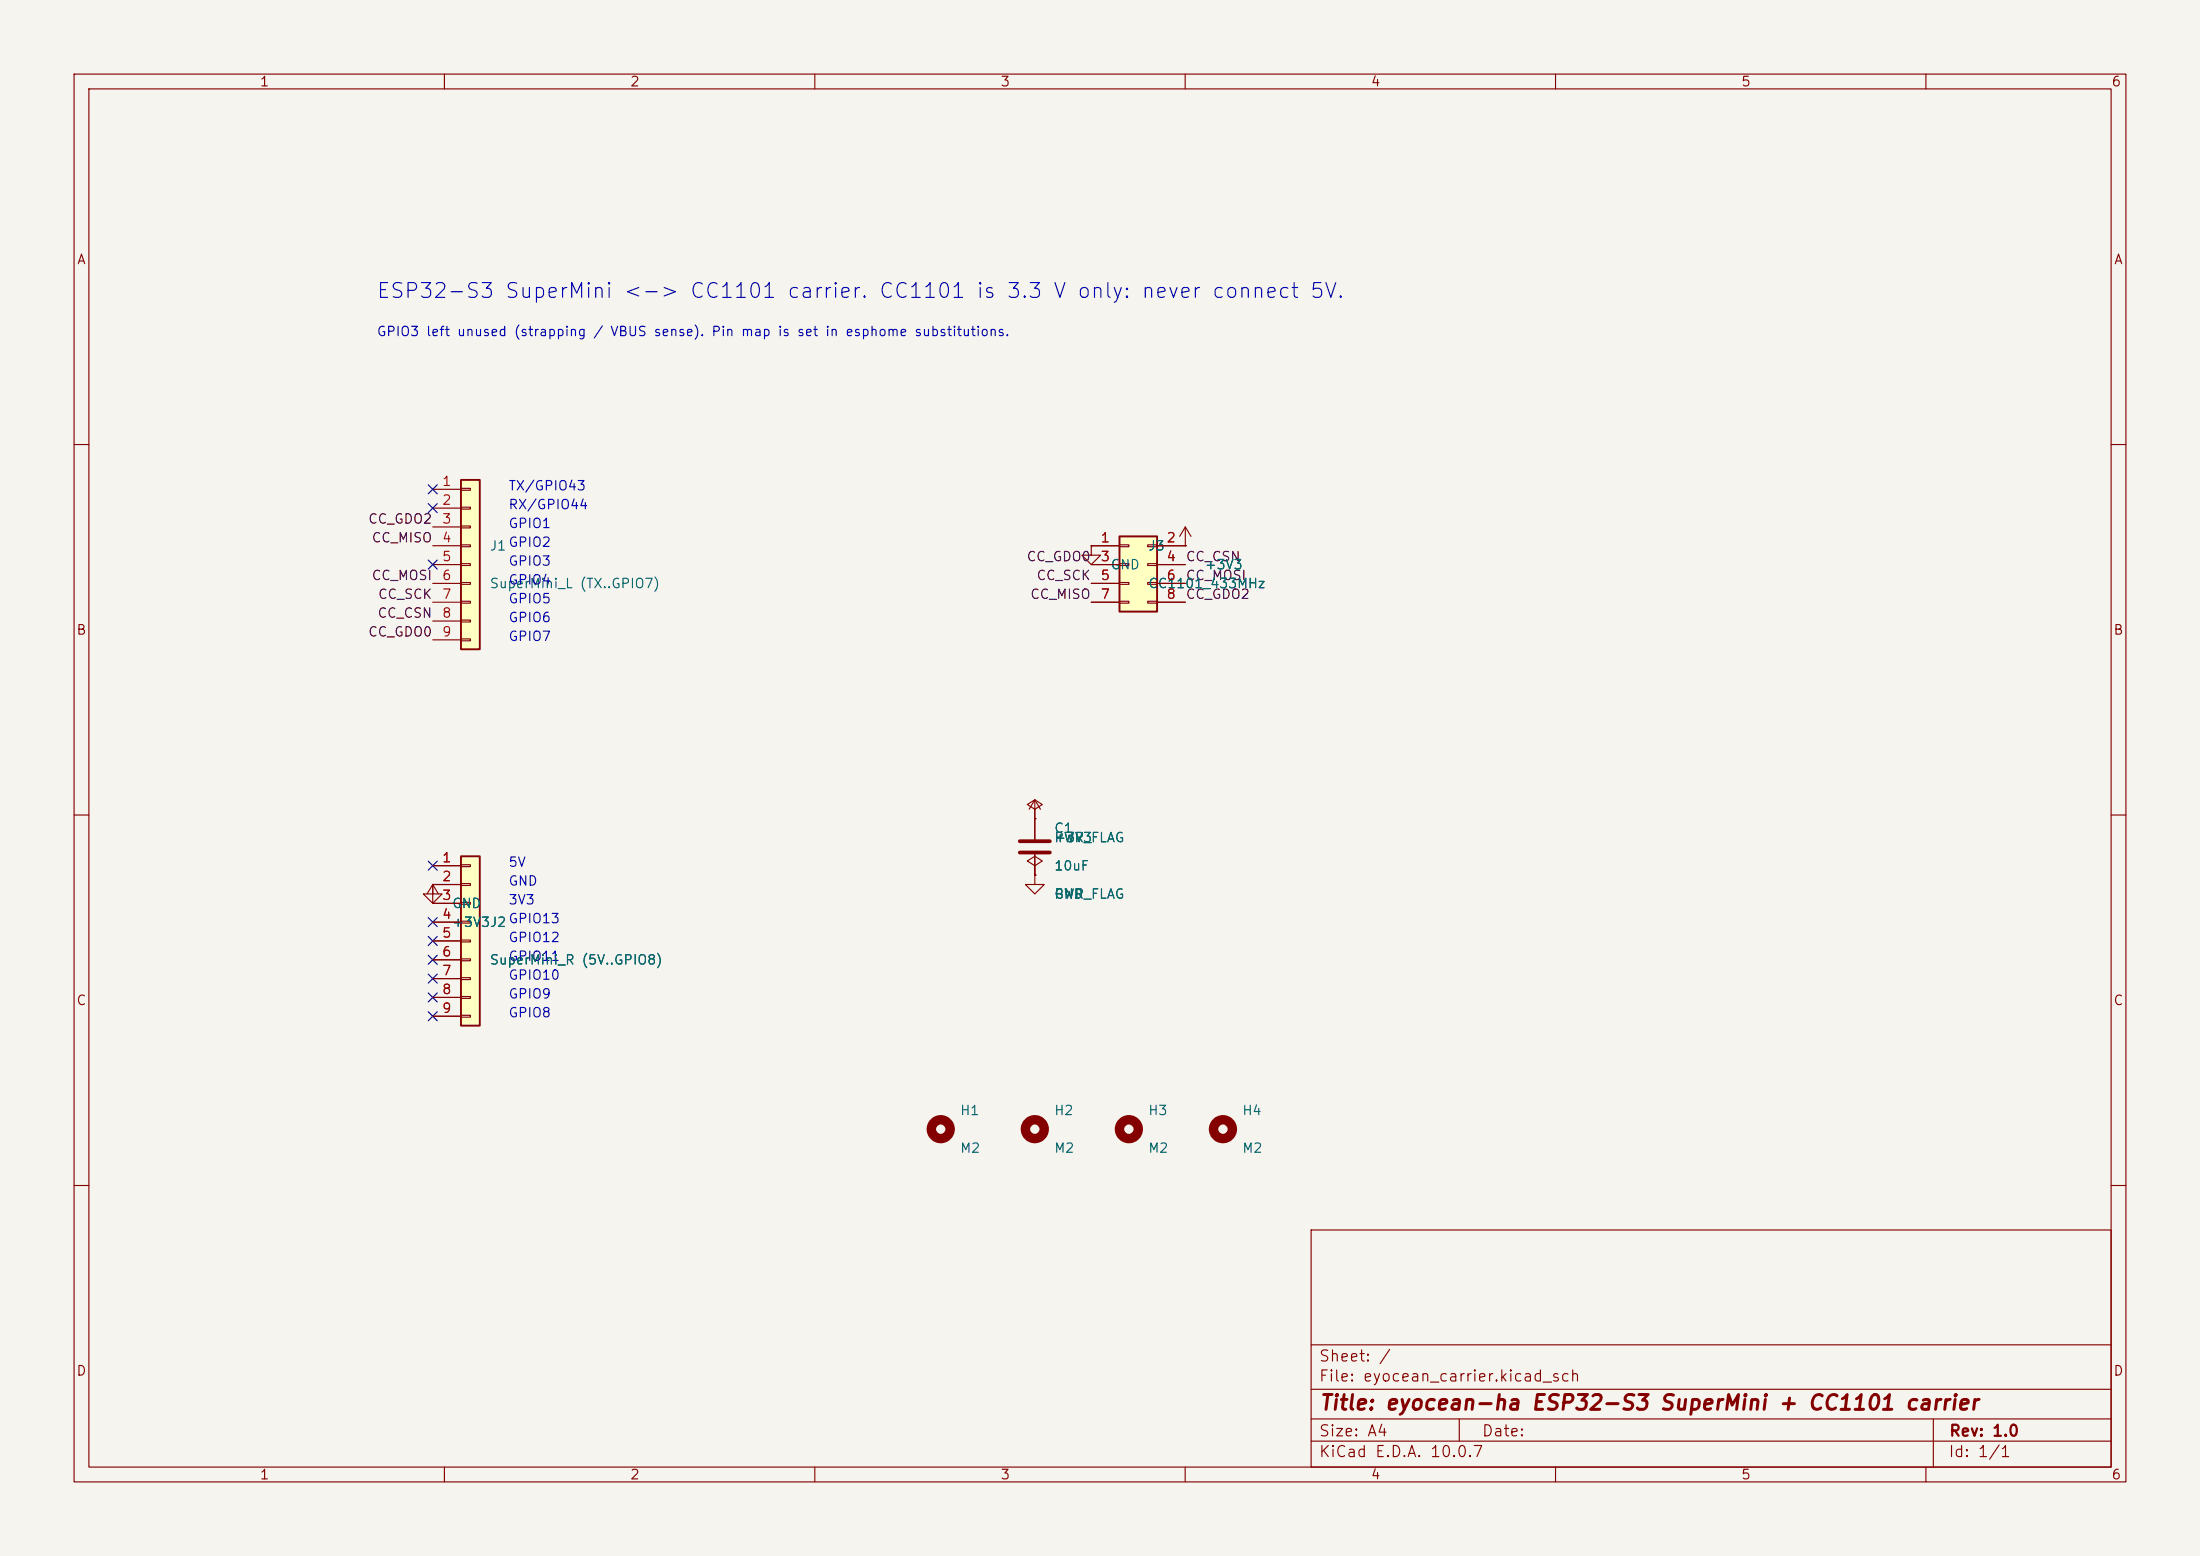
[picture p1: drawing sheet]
<svg xmlns="http://www.w3.org/2000/svg" width="297mm" height="210mm" viewBox="0 0 297 210" stroke-linecap="round" stroke-linejoin="round" font-family="sans-serif">
<path d="M0 0h297v210h-297z" fill="#f5f4ef" stroke="#f5f4ef" stroke-width=".14"/>
<g fill="none" stroke="#840000" stroke-width=".15">
<path d="M10 10h277v190h-277zM12 12h273v186h-273zM60 10v2M110 10v2M160 10v2M210 10v2M260 10v2M10 60h2M285 60h2M10 110h2M285 110h2M10 160h2"/>
<path d="M177 166h108v32h-108zM285 160h2M60 198v2M110 198v2M160 198v2M177 194.5h108M177 191.5h108M177 187.5h108M177 181.5h108M197 191.5v3M210 198v2M260 198v2"/>
<path d="M261 191.5v6.5"/>
</g>
<circle cx="165.1" cy="152.4" r="1.27" fill="none" stroke="#840000" stroke-width="1.3"/>
<path d="M62.2 115.6h2.6v22.8h-2.6z" fill="#ffffc2"/>
<path d="M62.2 115.6h2.6v22.8h-2.6z" fill="none" stroke="#840000" stroke-width=".25"/>
<g fill="none" stroke="#840000" stroke-width=".15">
<path d="M58.4 116.8h3.8M58.4 119.4h3.8M58.4 119.4l-.7 1.3M58.4 119.4l.8 1.3M58.4 119.4v2.5M62.2 116.7h1.3v.3h-1.3zM62.2 119.3h1.3v.2h-1.3zM58.4 121.9h.1M58.4 121.9h3.8M58.4 124.5h3.8M58.4 127h3.8M58.4 129.5h3.8"/>
<path d="M58.4 132.1h3.8M58.4 134.6h3.8M58.4 137.2h3.8M62.2 121.8h1.3v.2h-1.3zM62.2 124.3h1.3v.3h-1.3zM62.2 126.9h1.3v.2h-1.3zM62.2 129.4h1.3v.3h-1.3zM62.2 132h1.3v.2h-1.3zM62.2 134.5h1.3v.2h-1.3zM62.2 137h1.3v.3h-1.3z"/>
</g>
<path d="M62.2 64.8h2.6v22.8h-2.6z" fill="#ffffc2"/>
<path d="M62.2 64.8h2.6v22.8h-2.6z" fill="none" stroke="#840000" stroke-width=".25"/>
<g fill="none" stroke="#840000" stroke-width=".15">
<path d="M58.4 66h3.8M58.4 68.6h3.8M58.4 71.1h3.8M58.4 73.7h3.8M58.4 76.2h3.8M58.4 78.7h3.8M62.2 65.9h1.3v.3h-1.3zM62.2 68.5h1.3v.2h-1.3zM62.2 71h1.3v.2h-1.3zM62.2 73.5h1.3v.3h-1.3zM62.2 76.1h1.3v.2h-1.3zM62.2 78.6h1.3v.3h-1.3z"/>
<path d="M147.3 73.7v1.2h1.3l-1.3 1.3-1.3-1.3h1.3M147.3 73.7h.1M160 73.7h.1M160 71.1l-.7 1.3M160 71.1l.8 1.3M160 71.1v2.6M58.4 81.3h3.8M58.4 83.8h3.8M58.4 86.4h3.8M62.2 81.2h1.3v.2h-1.3zM62.2 83.7h1.3v.2h-1.3zM62.2 86.2h1.3v.3h-1.3z"/>
<path d="M58.4 119.4v1.3h1.3l-1.3 1.2-1.3-1.2h1.3M58.4 119.4h.1"/>
</g>
<path d="M151.1 72.4h5.1v10.2h-5.1z" fill="#ffffc2"/>
<path d="M151.1 72.4h5.1v10.2h-5.1z" fill="none" stroke="#840000" stroke-width=".25"/>
<g fill="none" stroke="#840000" stroke-width=".15">
<path d="M147.3 73.7h.1M147.3 73.7h3.8M147.3 76.2h3.8M147.3 78.7h3.8M151.1 73.5h1.3v.3h-1.3zM151.1 76.1h1.3v.2h-1.3zM151.1 78.6h1.3v.3h-1.3zM154.9 73.5h1.3v.3h-1.3zM154.9 76.1h1.3v.2h-1.3zM154.9 78.6h1.3v.3h-1.3zM156.2 73.7h3.8M156.2 76.2h3.8"/>
<path d="M156.2 78.7h3.8M160 73.7h.1M147.3 81.3h3.8M151.1 81.2h1.3v.2h-1.3zM154.9 81.2h1.3v.2h-1.3zM156.2 81.3h3.8M58.4 119.4h.1M58.4 116.8h3.8M58.4 119.4h3.8M139.7 110.5h.1M139.7 118.1v1.3h1.3l-1.3 1.3-1.3-1.3h1.3M139.7 118.1h.1"/>
<path d="M139.7 109.2l1-.6-1-.6-1 .6 1 .6v1.3M139.7 116.8l1-.6-1-.6-1 .6 1 .6v1.3M139.7 108v5.3M139.7 115.3v2.8M139.7 108l-.8 1.2M139.7 108l.8 1.2M58.4 121.9h.1M58.4 121.9h3.8M58.4 124.5h3.8M58.4 127h3.8M58.4 129.5h3.8M58.4 132.1h3.8"/>
<path d="M58.4 134.6h3.8M58.4 137.2h3.8"/>
</g>
<path d="M137.7 113.5h4M137.7 115.1h4" fill="none" stroke="#840000" stroke-width=".51"/>
<g fill="none" stroke="#840000" stroke-width="1.3">
<circle cx="127" cy="152.4" r="1.27"/>
<circle cx="139.7" cy="152.4" r="1.27"/>
<circle cx="152.4" cy="152.4" r="1.27"/>
</g>
<g fill="none" stroke="#000084" stroke-width=".15">
<path d="M57.8 75.6l1.2 1.2M57.8 68l1.2 1.2M57.8 65.4l1.2 1.2M59 75.6l-1.2 1.2M59 68l-1.2 1.2M59 65.4l-1.2 1.2M57.8 116.2l1.2 1.2M59 116.2l-1.2 1.2M57.8 126.4l1.2 1.2M57.8 128.9l1.2 1.2M57.8 131.5l1.2 1.2M57.8 134l1.2 1.2"/>
<path d="M57.8 136.6l1.2 1.2M57.8 123.9l1.2 1.2M59 126.4l-1.2 1.2M59 128.9l-1.2 1.2M59 131.5l-1.2 1.2M59 134l-1.2 1.2M59 136.6l-1.2 1.2M59 123.9l-1.2 1.2"/>
</g>
<text font-size="2" fill="#0000c2" x="50.7" y="40.7">ESP32-S3 SuperMini &lt;-&gt; CC1101 carrier. CC1101 is 3.3 V only: never connect 5V.</text>
<text font-size="2" fill="#840000" x="178" y="190.8">Title: eyocean-ha ESP32-S3 SuperMini + CC1101 carrier</text>
<g font-size="1.5" fill="#840000">
<text x="178" y="184.1">Sheet: /</text>
<text x="178" y="186.8">File: eyocean_carrier.kicad_sch</text>
<text x="178" y="197">KiCad E.D.A. 10.0.7</text>
<text x="178" y="194.2">Size: A4</text>
<text x="200" y="194.2">Date:</text>
<text x="263" y="197">Id: 1/1</text>
<text x="263" y="194.2">Rev: 1.0</text>
</g>
<g font-size="1.3" fill="#840000">
<text x="35" y="12">1</text>
<text x="85" y="12">2</text>
<text x="135" y="12">3</text>
<text x="185" y="12">4</text>
<text x="235" y="12">5</text>
<text x="285" y="12">6</text>
<text x="10.3" y="36">A</text>
<text x="285.3" y="36">A</text>
<text x="10.2" y="86">B</text>
<text x="285.2" y="86">B</text>
<text x="10.2" y="136">C</text>
<text x="285.2" y="136">C</text>
<text x="10.2" y="186">D</text>
<text x="285.2" y="186">D</text>
<text x="35" y="200">1</text>
<text x="85" y="200">2</text>
<text x="135" y="200">3</text>
<text x="185" y="200">4</text>
<text x="235" y="200">5</text>
<text x="285" y="200">6</text>
</g>
<g font-size="1.3" fill="#0000c2">
<text x="50.8" y="45.7">GPIO3 left unused (strapping / VBUS sense). Pin map is set in esphome substitutions.</text>
<text x="68.6" y="69.1">RX/GPIO44</text>
<text x="68.6" y="66.5">TX/GPIO43</text>
<text x="68.6" y="71.6">GPIO1</text>
<text x="68.6" y="76.7">GPIO3</text>
<text x="68.6" y="74.1">GPIO2</text>
<text x="68.6" y="81.8">GPIO5</text>
<text x="68.6" y="79.2">GPIO4</text>
<text x="68.6" y="84.3">GPIO6</text>
<text x="68.6" y="86.8">GPIO7</text>
<text x="68.6" y="117.3">5V</text>
<text x="68.6" y="119.9">GND</text>
<text x="68.6" y="122.4">3V3</text>
<text x="68.6" y="124.9">GPIO13</text>
<text x="68.6" y="127.5">GPIO12</text>
<text x="68.6" y="130">GPIO11</text>
<text x="68.6" y="132.6">GPIO10</text>
<text x="68.6" y="135.1">GPIO9</text>
<text x="68.6" y="137.6">GPIO8</text>
</g>
<g font-size="1.3" fill="#a90000">
<text x="59.6" y="65.9">1</text>
<text x="59.6" y="68.4">2</text>
<text x="59.6" y="71">3</text>
<text x="59.6" y="73.5">4</text>
<text x="59.6" y="76.1">5</text>
<text x="148.5" y="73.5">1</text>
<text x="148.5" y="76.1">3</text>
<text x="157.4" y="73.5">2</text>
<text x="157.4" y="76.1">4</text>
<text x="59.6" y="78.6">6</text>
<text x="59.6" y="81.1">7</text>
<text x="59.6" y="83.7">8</text>
<text x="148.5" y="78.6">5</text>
<text x="148.5" y="81.1">7</text>
<text x="157.4" y="78.6">6</text>
<text x="157.4" y="81.1">8</text>
<text x="59.6" y="86.2">9</text>
<text x="59.6" y="116.7">1</text>
<text x="59.6" y="119.2">2</text>
<text x="59.6" y="121.8">3</text>
<text x="59.6" y="124.3">4</text>
<text x="59.6" y="126.9">5</text>
<text x="59.6" y="129.4">6</text>
<text x="59.6" y="131.9">7</text>
<text x="59.6" y="134.5">8</text>
<text x="59.6" y="137">9</text>
</g>
<g font-size="1.3" fill="#0f0f0f">
<text x="49.6" y="71">CC_GDO2</text>
<text x="50.1" y="73.5">CC_MISO</text>
<text x="138.5" y="76.1">CC_GDO0</text>
<text x="160" y="76.1">CC_CSN</text>
<text x="50.1" y="78.6">CC_MOSI</text>
<text x="50.9" y="83.7">CC_CSN</text>
<text x="50.9" y="81.2">CC_SCK</text>
<text x="139" y="81.2">CC_MISO</text>
<text x="139.8" y="78.6">CC_SCK</text>
<text x="160" y="81.2">CC_GDO2</text>
<text x="160" y="78.6">CC_MOSI</text>
<text x="49.6" y="86.2">CC_GDO0</text>
</g>
<g font-size="1.3" fill="#006464">
<text x="66" y="74.6">J1</text>
<text x="149.8" y="77.2">GND</text>
<text x="154.9" y="74.6">J3</text>
<text x="162.5" y="77.2">+3V3</text>
<text x="66" y="79.7">SuperMini_L (TX..GPIO7)</text>
<text x="154.9" y="79.7">CC1101_433MHz</text>
<text x="142.2" y="112.7">C1</text>
<text x="142.2" y="114">+3V3</text>
<text x="142.2" y="114">PWR_FLAG</text>
<text x="142.2" y="117.8">10uF</text>
<text x="60.9" y="125.4">+3V3J2</text>
<text x="60.9" y="122.9">GND</text>
<text x="142.2" y="121.6">GND</text>
<text x="142.2" y="121.6">PWR_FLAG</text>
<text x="66" y="130.5">SuperMini_R (5V..GPIO8)</text>
<text x="129.5" y="150.8">H1</text>
<text x="129.5" y="155.9">M2</text>
<text x="142.2" y="150.8">H2</text>
<text x="142.2" y="155.9">M2</text>
<text x="154.9" y="150.8">H3</text>
<text x="154.9" y="155.9">M2</text>
<text x="167.6" y="150.8">H4</text>
<text x="167.6" y="155.9">M2</text>
</g>
</svg>
